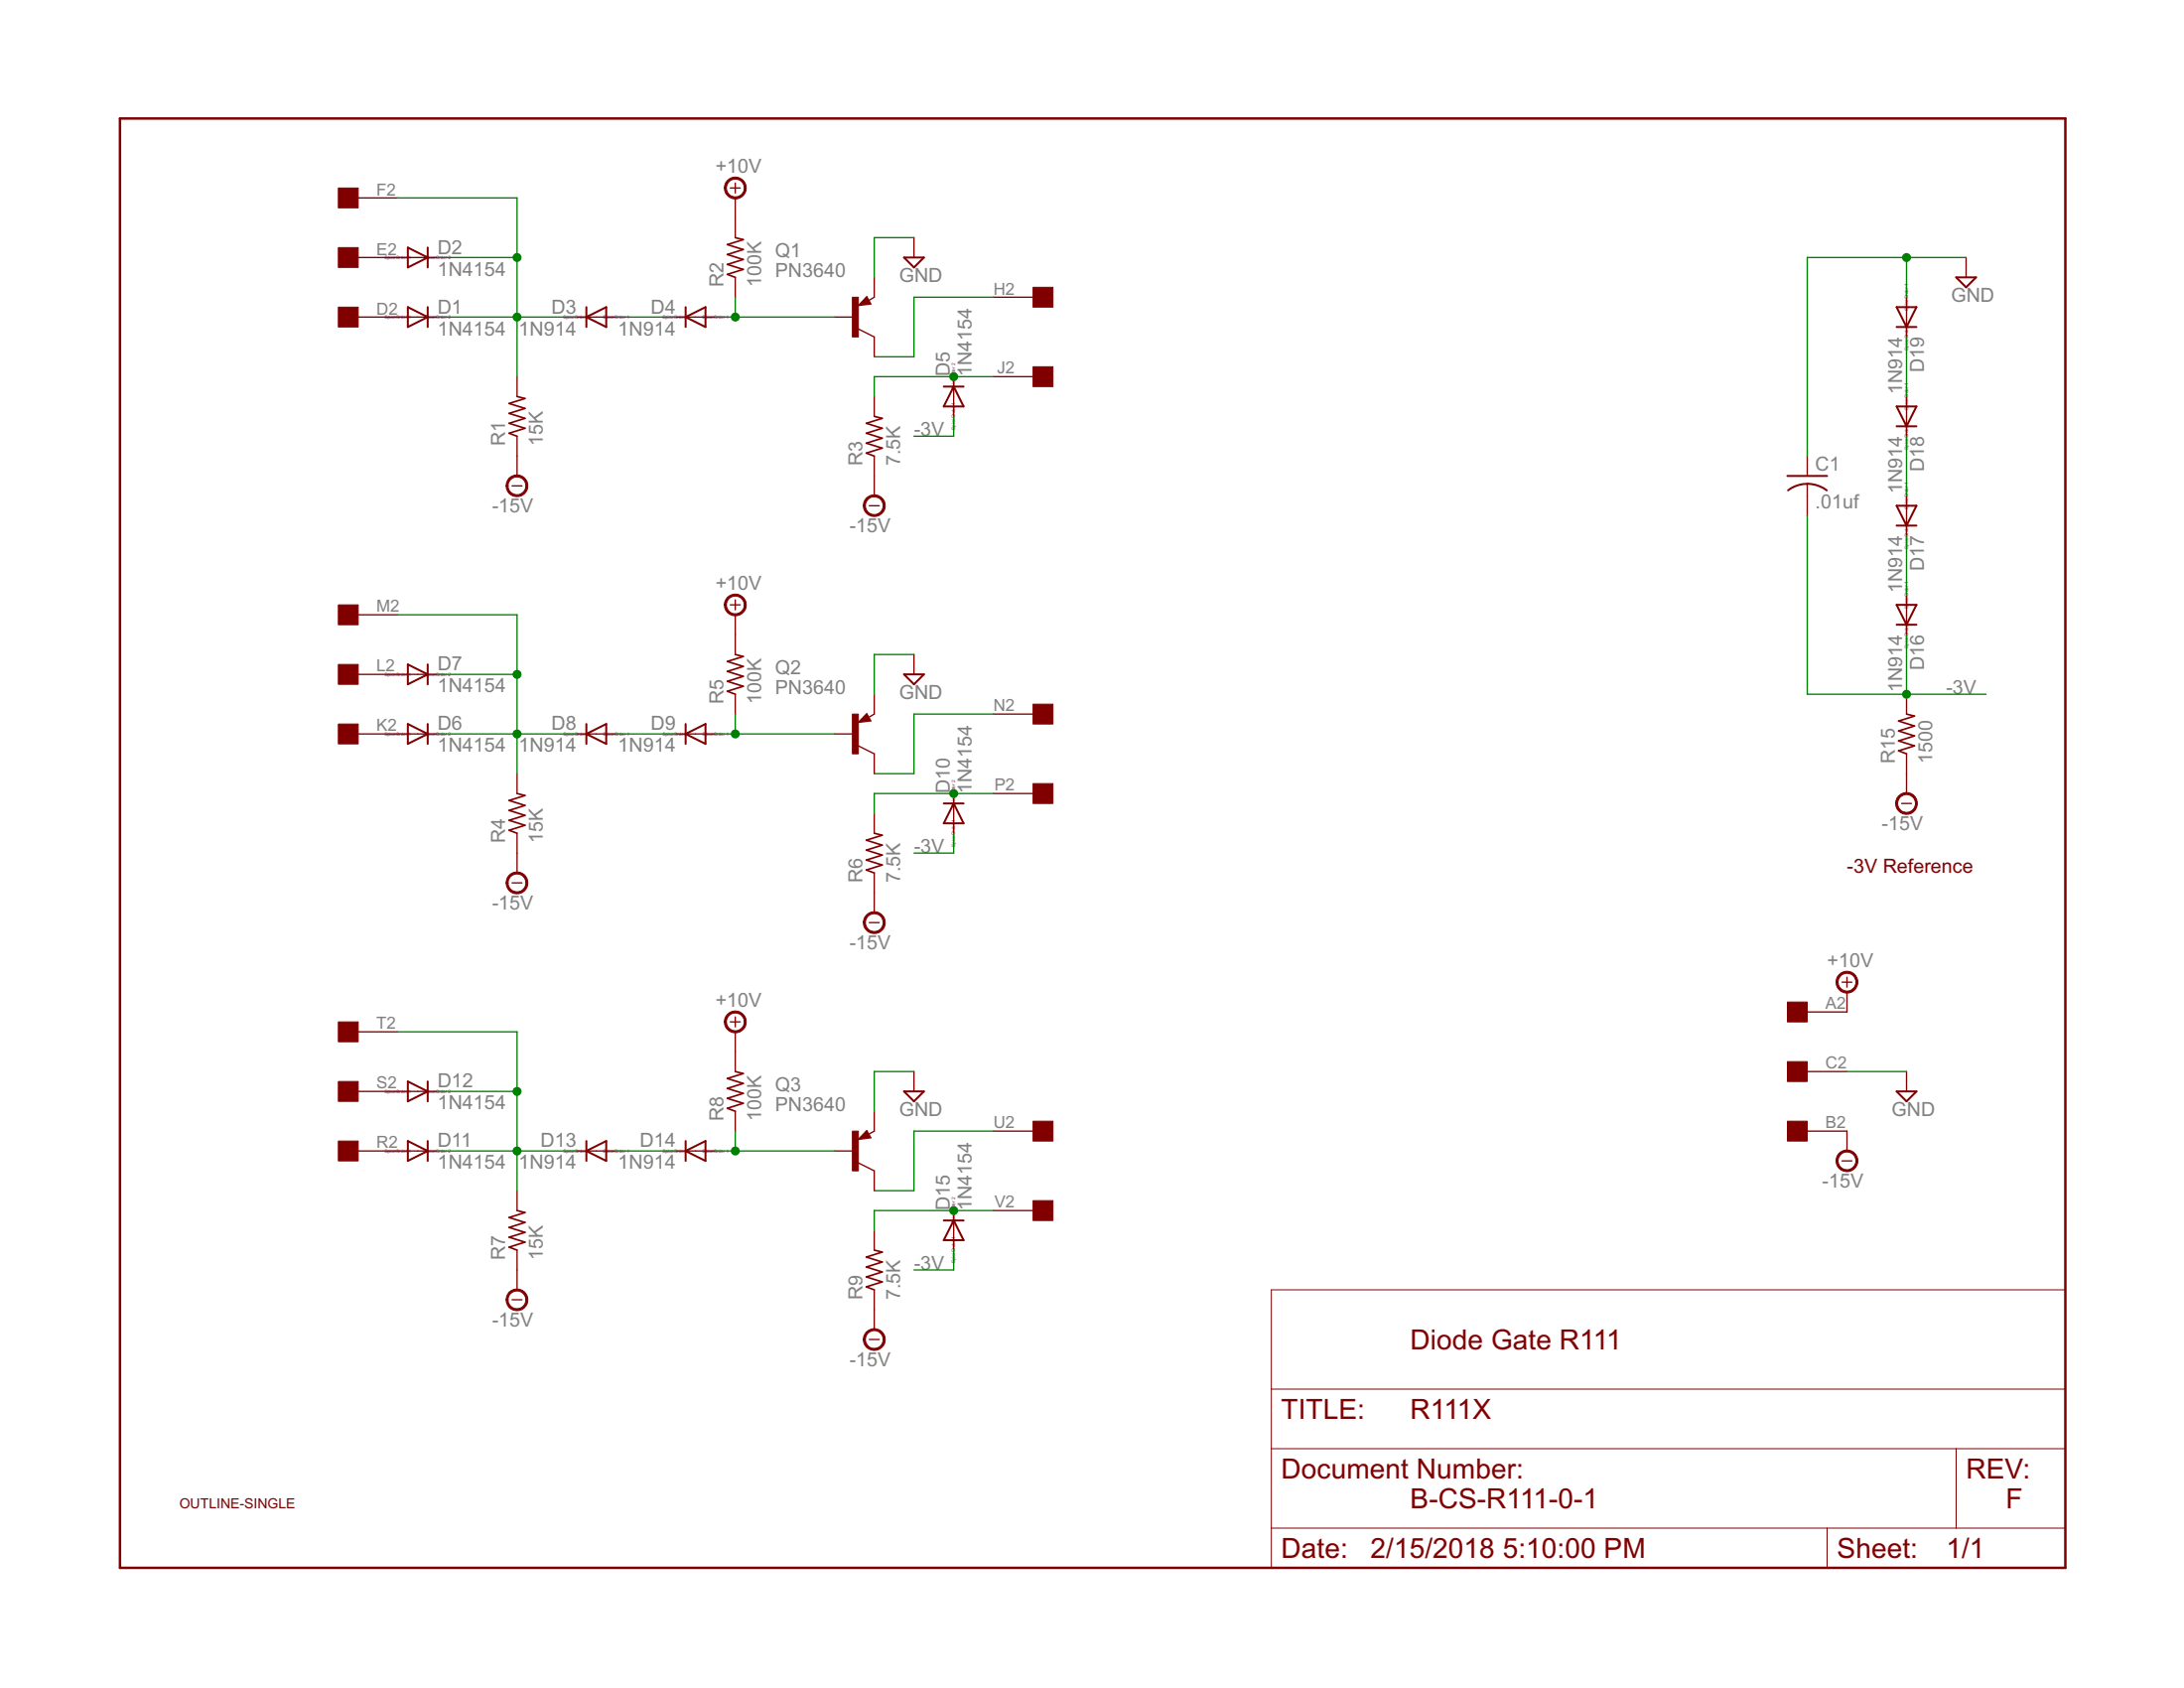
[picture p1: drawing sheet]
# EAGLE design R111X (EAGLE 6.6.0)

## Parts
C1  .01uf  C-US  [C063-025X075]
D1  1N4154  1N4148DO35-10  [DO35-10]
D2  1N4154  1N4148DO35-10  [DO35-10]
D3  1N914  1N4148DO35-10  [DO35-10]
D4  1N914  1N4148DO35-10  [DO35-10]
D5  1N4154  1N4148DO35-10  [DO35-10]
D6  1N4154  1N4148DO35-10  [DO35-10]
D7  1N4154  1N4148DO35-10  [DO35-10]
D8  1N914  1N4148DO35-10  [DO35-10]
D9  1N914  1N4148DO35-10  [DO35-10]
D10  1N4154  1N4148DO35-10  [DO35-10]
D11  1N4154  1N4148DO35-10  [DO35-10]
D12  1N4154  1N4148DO35-10  [DO35-10]
D13  1N914  1N4148DO35-10  [DO35-10]
D14  1N914  1N4148DO35-10  [DO35-10]
D15  1N4154  1N4148DO35-10  [DO35-10]
D16  1N914  1N4148DO35-10  [DO35-10]
D17  1N914  1N4148DO35-10  [DO35-10]
D18  1N914  1N4148DO35-10  [DO35-10]
D19  1N914  1N4148DO35-10  [DO35-10]
Q1  PN3640  2N3637  [TO39]
Q2  PN3640  2N3637  [TO39]
Q3  PN3640  2N3637  [TO39]
R1  15K  R-US_0207/10  [0207/10]
R2  100K  R-US_0207/10  [0207/10]
R3  7.5K  R-US_0207/10  [0207/10]
R4  15K  R-US_0207/10  [0207/10]
R5  100K  R-US_0207/10  [0207/10]
R6  7.5K  R-US_0207/10  [0207/10]
R7  15K  R-US_0207/10  [0207/10]
R8  100K  R-US_0207/10  [0207/10]
R9  7.5K  R-US_0207/10  [0207/10]
R15  1500  R-US_0207/10  [0207/10]
U$1  OUTLINE-SINGLE  [SINGLE]
U$2  EDGE-1  [EDGE-CON1]

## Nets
+10V [Power]: R2.2 R5.2 R8.2 U$2.A2
-3V [Power]: C1.2 D5.A D10.A D15.A D16.C R15.2
-15V [Power]: R1.1 R3.1 R4.1 R6.1 R7.1 R9.1 R15.1 U$2.B2
GND [Power]: C1.1 D19.A Q1.1(E) Q2.1(E) Q3.1(E) U$2.C2
N$1: D6.A U$2.K2
N$2: D9.A Q2.2(B) R5.1
N$3: D18.A D19.C
N$4: D10.C R6.2 U$2.P2
N$5: Q1.3(C) U$2.H2
N$6: D6.C D7.C D8.C R4.2 U$2.M2
N$7: D8.A D9.C
N$8: D14.A Q3.2(B) R8.1
N$9: D15.C R9.2 U$2.V2
N$10: D11.A U$2.R2
N$11: D11.C D12.C D13.C R7.2 U$2.T2
N$12: D13.A D14.C
N$13: D17.A D18.C
N$14: D7.A U$2.L2
N$15: Q2.3(C) U$2.N2
N$16: D16.A D17.C
N$17: Q3.3(C) U$2.U2
N$19: D4.A Q1.2(B) R2.1
N$20: D5.C R3.2 U$2.J2
N$21: D1.A U$2.D2
N$22: D1.C D2.C D3.C R1.2 U$2.F2
N$23: D3.A D4.C
N$31: D12.A U$2.S2
N$39: D2.A U$2.E2

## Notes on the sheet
- -3V Reference
- Diode Gate R111
- B-CS-R111-0-1 | F
